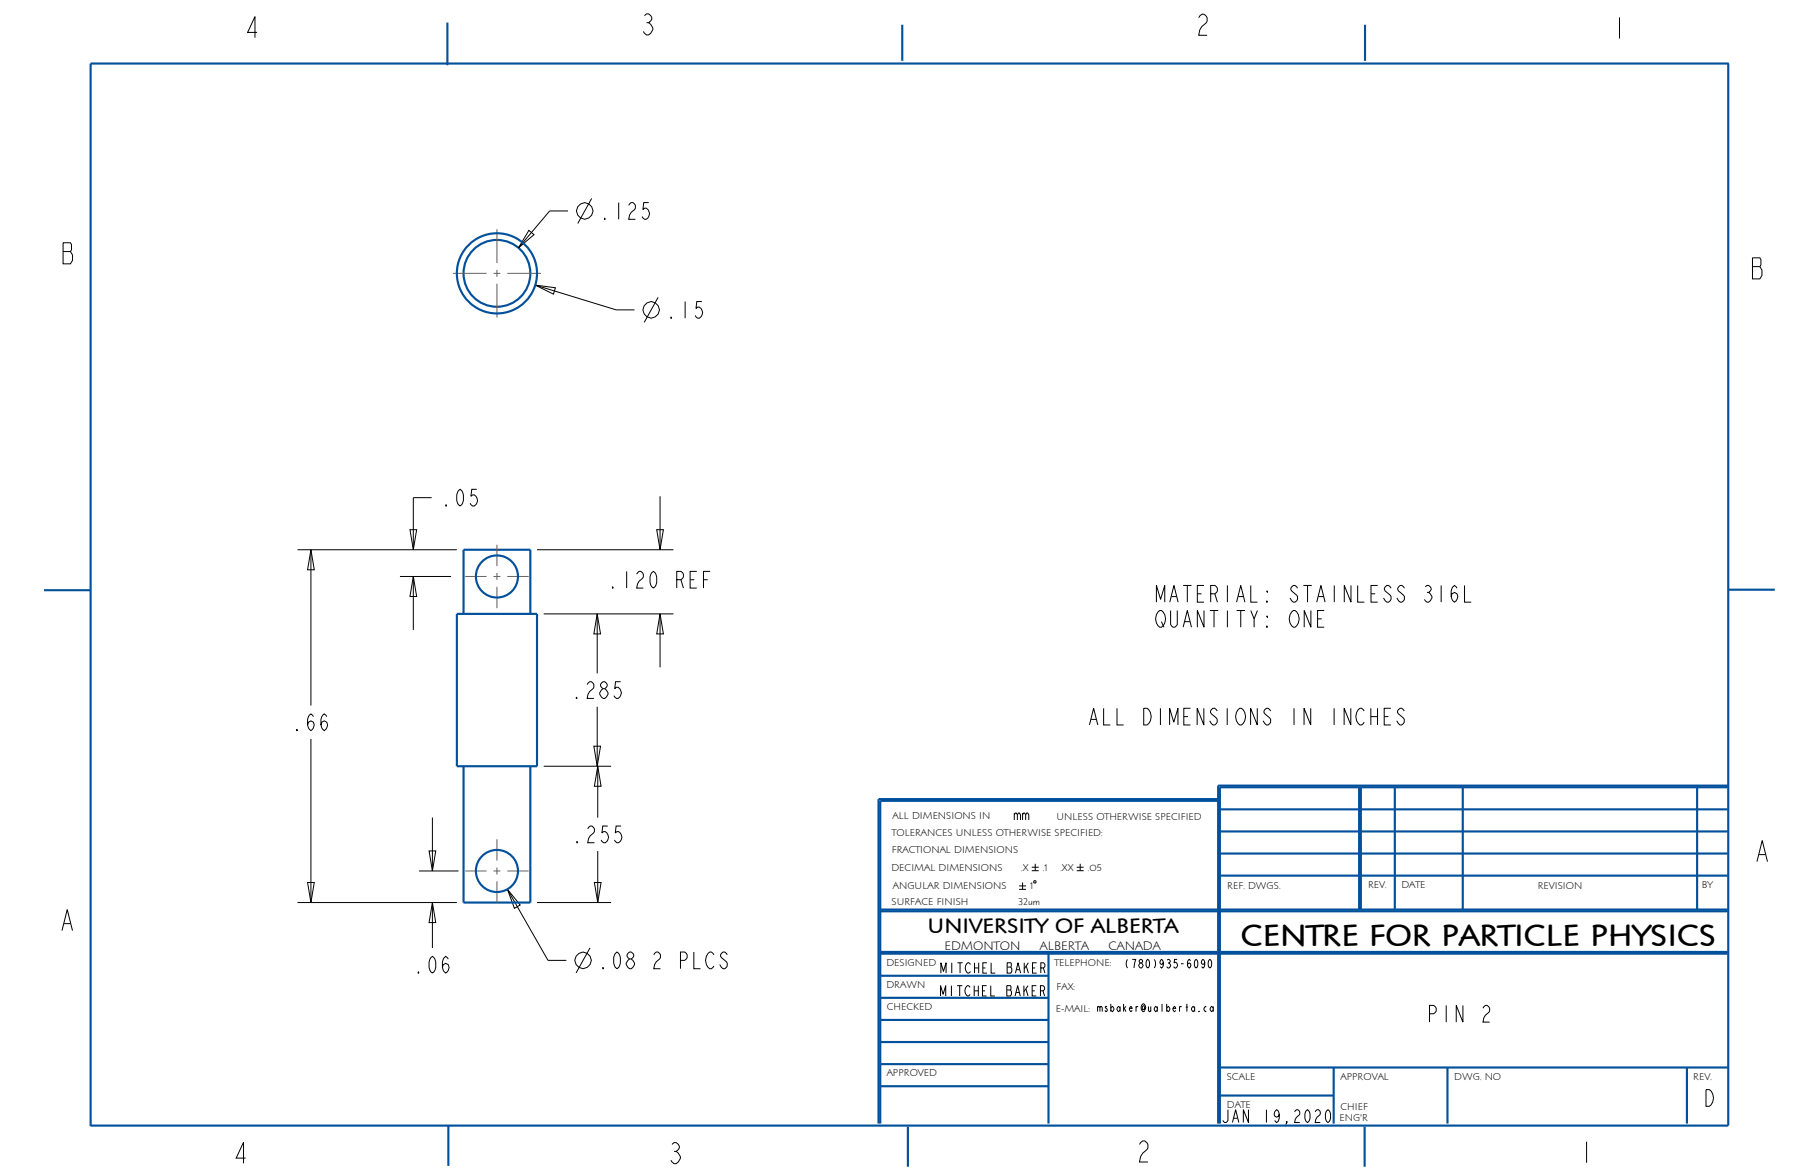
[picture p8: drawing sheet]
<svg xmlns="http://www.w3.org/2000/svg" width="432mm" height="279mm" viewBox="0 0 432 279" stroke-linecap="round" stroke-linejoin="round" font-family="sans-serif">
<g fill="none" stroke="#000" stroke-width=".24">
<path d="M125.7 54.7l1.2 1.1-3.7 3.1zM135 50.1h-4.4l-7.4 8.8M140.6 47.1l-3.3 6M127.2 67.7l4.8 .7-.5 1.5zM127.2 67.7l19.2 5.9h4.4M156.4 70.6l-3.3 6M102.6 118.2h-4.4v12.4M156.9 117.9v12.7M70.7 130.6h37.9M73.9 130.6l.8 4.8h-1.6zM73.9 130.6v37M95 137h12.2"/>
<path d="M97.4 125.8h1.6l-.8 4.8zM98.2 137l.8 4.7h-1.6zM98.2 137v12.7M127.6 130.6h32.4M156.1 125.8h1.6l-.8 4.8zM129.2 145.9h30.8M141.9 145.9l.8 4.7h-1.6zM141.9 145.9v14.1M156.9 145.9l.8 4.7h-1.6zM156.9 145.9v12.7M73.9 175.6v38.8M141.1 177.3h1.6l-.8 4.7z"/>
<path d="M141.9 167.9v14.1M102.8 194.2v12.7M129.2 182h16M142 182l.8 4.8h-1.5zM142 182v12.3M70.7 214.4h37.9M73.1 209.7h1.6l-.8 4.7zM99.6 206.9h9.4M102 202.2h1.6l-.8 4.7zM102.8 214.4l.8 4.8h-1.6zM102.8 214.4v10.8M120.6 211.3l3 3.7-1.4 .8z"/>
<path d="M120.6 211.3l9.6 16.9h4.4M127.6 214.4h17.6M141.3 209.7h1.5l-.8 4.7zM142 202.2v12.2M242.2 210.5h1.6M242.2 211.3h1.6M243 209.7v1.6M245.2 206h1.6M245.2 206.9h1.6M245.7 209.4l.4-.2 .1 .5-.4 .1zM246 205.2v1.7M255.9 206h1.6"/>
<path d="M255.9 206.9h1.6M256.7 205.2v1.7M140.2 225.2l-3.3 5.9"/>
<circle cx="138.9" cy="50.1" r="1.95"/>
<circle cx="154.7" cy="73.6" r="1.95"/>
<circle cx="138.5" cy="228.2" r="1.95"/>
</g>
<g fill="none" stroke="#00509b" stroke-width=".51">
<path d="M106.3 5.4v10.1M214.4 5.9v8.5M324.4 5.9v8.5M410.7 15.1v252.3h-389.2M410.8 15.1h-389.3v252.5M110.2 130.6h15.8M21.5 140.2h-11M410.7 140.1h11.1M289.5 190.3h-80.3v76.6M289.5 189.9h-80.7v77M289.9 197.5h120.7M289.9 192.3h120.7"/>
<path d="M323 187v29.1M323.4 187v29.1M331.5 187v29.1M347.6 187v29.1M403.3 187v29.1M410.6 186.7h-121.1v80.2M410.6 187h-120.7v79.9M209.2 216.5h201.4M209.2 216.1h201.4M289.9 208h120.7M289.9 202.8h120.7M209.2 237.1h40"/>
<path d="M209.2 231.8h40M209.2 226.6h201.4M209.2 226.2h201.4M249.2 226.6v40.3M209.2 258.1h40M209.2 252.8h40M209.2 247.6h40M209.2 242.3h40M289.9 253.6h120.7M316.9 253.6v13.3M344 253.6v13.3M400.9 253.6v13.3"/>
<path d="M106.5 267.4v9.6M215.8 267.7v9.5M289.9 260.3h27M324.3 267.7v9.5"/>
<circle cx="118.1" cy="64.9" r="7.9"/>
</g>
<!-- layer: 02___PRT_ALL_AXES -->
<g fill="none" stroke="#00509b" stroke-width=".51">
<path d="M110.2 130.6v15.3M126 130.6v15.3M108.6 145.9h19v36.1h-19zM110.2 182v32.4h15.8v-32.4"/>
<circle cx="118.1" cy="64.9" r="9.5"/>
<circle cx="118.1" cy="137" r="5"/>
<circle cx="118.1" cy="206.9" r="5"/>
</g>
<g fill="none" stroke="#785055" stroke-width=".24">
<path d="M118.1 54.5v8M107.6 64.9h8M117.3 64.9h1.6M118.1 64.1v1.7M118.1 67.4v8M120.6 64.9h8M110.6 137h5M117.3 137h1.6M118.1 129.4v5.1M118.1 136.1v1.7M118.1 139.4v5.1M120.6 137h5"/>
<path d="M118.1 199.4v5.1M110.6 206.9h5M117.3 206.9h1.6M118.1 206.1v1.7M118.1 209.4v5.1M120.6 206.9h5"/>
</g>
<text font-size="7.4" x="294.9" y="224.7">CENTRE FOR PARTICLE PHYSICS</text>
<g font-size="6.5">
<text x="57.8" y="9">4</text>
<text x="151.9" y="8.3">3</text>
<text x="283.9" y="8.4">2</text>
<text x="382.9" y="9.1">1</text>
<text x="14.2" y="62.7">B</text>
<text x="415.7" y="66.3">B</text>
<text x="416.8" y="204.7">A</text>
<text x="14" y="221.1">A</text>
<text x="55.1" y="276.4">4</text>
<text x="158.4" y="276.5">3</text>
<text x="269.8" y="276.1">2</text>
<text x="375" y="276.3">1</text>
</g>
<g font-size="5.2">
<text x="142.3" y="52.1">.125</text>
<text x="158.1" y="75.6">.15</text>
<text x="104.6" y="120.2">.05</text>
<text x="144.2" y="139.7">.120 REF</text>
<text x="274.2" y="143.1">MATERIAL: STAINLESS 316L</text>
<text x="274.2" y="149">QUANTITY: ONE</text>
<text x="135.6" y="165.9">.285</text>
<text x="69.1" y="173.6">.66</text>
<text x="258.3" y="172.2">ALL DIMENSIONS IN INCHES</text>
<text x="135.7" y="200.2">.255</text>
<text x="98" y="231.2">.06</text>
<text x="141.9" y="230.2">.08</text>
<text x="154.5" y="230.2">2 PLCS</text>
<text x="338.9" y="242.8">PIN 2</text>
<text x="404.6" y="262.8">D</text>
</g>
<text font-size="5.1" x="220.4" y="221.7">UNIVERSITY OF ALBERTA</text>
<text font-size="4" x="290" y="266.7">JAN 19,2020</text>
<g font-size="3.2">
<text x="240.8" y="194.8">mm</text>
<text x="223.5" y="231.2">MITCHEL BAKER</text>
<text x="223.5" y="236.6">MITCHEL BAKER</text>
</g>
<g font-size="3">
<text x="224.4" y="225.6">EDMONTON</text>
<text x="247.1" y="225.6">ALBERTA</text>
<text x="263.4" y="225.6">CANADA</text>
</g>
<text font-size="2.7" x="267.3" y="230">(780)935-6090</text>
<g font-size="2.4">
<text x="212.1" y="194.6">ALL DIMENSIONS IN</text>
<text x="251.1" y="194.8">UNLESS OTHERWISE SPECIFIED</text>
<text x="211.9" y="198.7">TOLERANCES UNLESS OTHERWISE SPECIFIED:</text>
<text x="211.9" y="202.7">FRACTIONAL DIMENSIONS</text>
<text x="211.8" y="206.9">DECIMAL DIMENSIONS</text>
<text x="242.7" y="206.9">.X</text>
<text x="247.9" y="206.9">.1</text>
<text x="252" y="206.9">.XX</text>
<text x="258.5" y="206.9">.05</text>
<text x="211.9" y="215">SURFACE FINISH</text>
<text x="212.2" y="211.3">ANGULAR DIMENSIONS</text>
<text x="242" y="215">32um</text>
<text x="244.8" y="211.3">1</text>
<text x="291.7" y="211.3">REF. DWGS.</text>
<text x="325.1" y="211">REV.</text>
<text x="333" y="211">DATE</text>
<text x="365.5" y="211.3">REVISION</text>
<text x="404.4" y="210.9">BY</text>
<text x="210.6" y="229.5">DESIGNED</text>
<text x="250.6" y="229.5">TELEPHONE:</text>
<text x="210.6" y="234.7">DRAWN</text>
<text x="210.7" y="239.9">CHECKED</text>
<text x="251.1" y="235.3">FAX:</text>
<text x="250.9" y="240.4">E-MAIL:</text>
<text x="261" y="240.3">msbaker@ualberta.ca</text>
<text x="210.7" y="255.6">APPROVED</text>
<text x="291.5" y="256.5">SCALE</text>
<text x="318.6" y="256.6">APPROVAL</text>
<text x="345.6" y="256.6">DWG. NO</text>
<text x="402.4" y="256.5">REV.</text>
<text x="291.5" y="263.2">DATE</text>
<text x="318.6" y="263.7">CHIEF</text>
<text x="318.3" y="266.4">ENG'R</text>
</g>
</svg>
